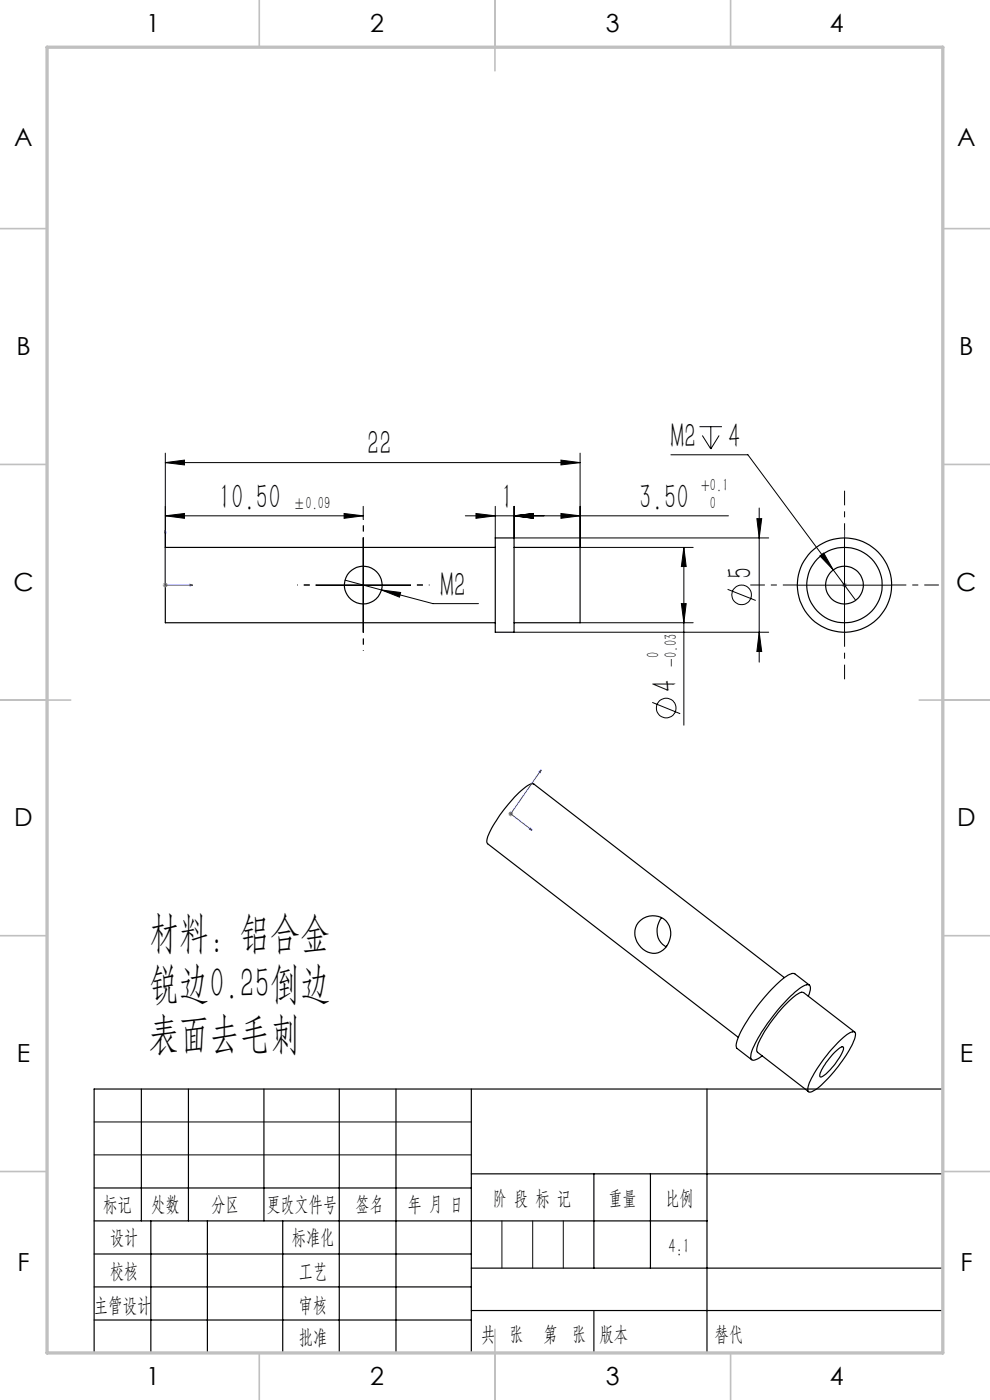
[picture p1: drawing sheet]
<svg xmlns="http://www.w3.org/2000/svg" width="210mm" height="297mm" viewBox="0 0 210 297" stroke-linecap="round" stroke-linejoin="round" font-family="sans-serif">
<g fill="none" stroke="#000" stroke-width=".25">
<path d="M105.1 114.1h3.9v20h-3.9zM105.1 116.1h-70v16h70M109 116.1h14v16h-14M135.9 195.3a3.9 3.9 0 0 1 5.1-.2 3.9 3.9 0 0 1 .7 5.1 3.5 3.5 0 0 1-3 2.1 3.5 3.5 0 0 1-3.2-1.9 3.8 3.8 0 0 1 .4-5.1zM140.3 194.7a4.1 4.1 0 0 0 1 6.2M166.4 207.4l-53.2-41.1a1.98 1.98 0 0 0-1.9 .8 28.8 28.8 0 0 0-7.9 10.7l-.1 .8 .1 .4 53.2 41.1M171.4 211.3a2.56 2.56 0 0 0 .3-2.3 2.33 2.33 0 0 0-2.2 .8 37.6 37.6 0 0 0-10.1 13.4l-.1 .7a.74 .74 0 0 0 .2 .9 .74 .74 0 0 0 .9 0l1.3-.8M171.7 209l-3.1-2.4a2.6 2.6 0 0 0-2.2 .8 37 37 0 0 0-10 13.4l-.3 1 .2 .6 3.2 2.4M181.3 218.9l-10.9-8.4a4.8 4.8 0 0 0-3.1 1.9 28.5 28.5 0 0 0-6.7 9.7l-.1 .8 .2 .3 10.8 8.4M30 231v28M40 231v28M56 231v28"/>
<path d="M72 231v56M84 231v56M100 231v56M150 231v56M177.1 223.2a2.2 2.2 0 0 1 1.8-1.1 3.8 3.8 0 0 1-1.2 2.8l-1.2 1.6a4.4 4.4 0 0 1-2.5 2 1.84 1.84 0 0 1 .5-1.9l.7-1.2zM177.7 221.2a6.6 6.6 0 0 1 3.3-2.3h.2a1.54 1.54 0 0 1-.1 2 29 29 0 0 1-8.3 10.4l-.6 .3a.61 .61 0 0 1-.8-.1 .61 .61 0 0 1 0-.8 23.7 23.7 0 0 1 5.4-8.5zM200 231h-180v56M20 252h80M20 259h130M32 259v28M44 259v28M60 259v28"/>
<path d="M100 249h100M126 249v20M138 249v20M20 266h80M20 273h80M100 269h100M100 278h100M20 280h80"/>
<circle cx="77.1" cy="124.1" r="4"/>
<circle cx="179.1" cy="124.1" r="8"/>
<circle cx="179.1" cy="124.1" r="4"/>
<circle cx="179.1" cy="124.1" r="10"/>
</g>
<g fill="none" stroke="#000" stroke-width=".21">
<path d="M35.1 98.1l4-.5v1zM35.1 96.1v20M35.1 98.1h87.9M119 97.6l4 .5-4 .5zM123 96.1v20h24M142.3 96.5h16.3l18.1 24.4M148.4 90.5h4.7M149 92.4l1.8 2.8M150.8 90.5v4.7M152.5 92.4l-1.7 2.8M35.1 109.4l4-.5v1.1zM35.1 109.4h41.9"/>
<path d="M73 108.9l4 .5-4 .6zM77 107.4v2.7M77 114.1v20M98.7 109.4h55.8M101 108.9l4.1 .5-4.1 .6zM105.1 107.4v6.7M109 109.4l4.1-.5v1.1zM109 107.4v6.7h54.1M119 108.9l4 .5-4 .6zM145.1 116.1l.5 4.1h-1.1zM145.1 116.1v37.7M160.5 110h1.1l-.6 4.1z"/>
<path d="M161 107.8v32.7M173.9 117.9l.8-.6 2 3.6zM179.1 114.1v20M67.1 124.1h20M73.2 123.1l7.7 2.1M80.9 125.2l4.1 .5-.3 1zM80.9 125.2l10.9 2.9h9.7M109 134.1h54.1M123 132.1h24M144.5 128.1h1.1l-.5 4zM154.3 125l6 2.4M161 134.1l.6 4.1h-1.1z"/>
<path d="M169.1 124.1h20M176.7 120.9l4.8 6.4M138.4 149l5.9 2.4M20 238h80M20 245h80"/>
<circle cx="157.3" cy="126.2" r="2.08"/>
<circle cx="141.3" cy="150.2" r="2.08"/>
</g>
<path d="M35.1 112.5l.1 .5h-.3zM35.1 112.5v11.6h5.8M179.1 112.5v.5v-.5M179.1 112.5v11.6M40.3 124l.6 .1-.6 .2zM179.1 124v.3zM179.1 124.1h.1M112.5 175.7l.4 .4-.6-.2zM114.4 163.7l.4-.4-.2 .6zM114.8 163.3l-6.5 9.3 4.6 3.5" fill="none" stroke="#00f" stroke-width=".21"/>
<path d="M34.5 124.1h1.1M34.7 123.8l.7 .7M35.1 123.6v1M35.4 123.8l-.7 .7M178.6 124.1h1M178.8 123.8l.7 .7M179.1 123.6v1M179.5 123.8l-.7 .7M107.8 172.6h1M108 172.3l.7 .7M108.3 172.2v1M108.7 172.3l-.7 .7" fill="none" stroke="#808080" stroke-width=".21"/>
<path d="M77.1 114.1v-4M67.1 124.1h-4M77.1 134.1v4M87.1 124.1h4" fill="none" stroke="#000" stroke-width=".21" stroke-dasharray="30.5 1.3 1.3 1.3" stroke-dashoffset="30.4" stroke-linecap="butt"/>
<path d="M179.2 114.1v-10M169.2 124.1h-10M179.2 134.1v10M189.2 124.1h10" fill="none" stroke="#000" stroke-width=".21" stroke-dasharray="30.5 1.3 1.3 1.3" stroke-dashoffset="27.4" stroke-linecap="butt"/>
<path d="M106.5 259v10M113 259v10M119.5 259v10" fill="none" stroke="#0a0605" stroke-width=".21"/>
<path d="M126 278v9" fill="none" stroke="#0a0605" stroke-width=".25"/>
<g fill="none" stroke="#c0c0c0" stroke-width=".35">
<path d="M55 0v10M105 0v15M155 0v10M0 48.5h10M200 48.5h10M0 98.5h10M200 98.5h10M0 148.5h15M195 148.5h15M0 198.5h10M200 198.5h10M0 248.5h10"/>
<path d="M200 248.5h10M55 287v10M105 282v15M155 287v10"/>
</g>
<path d="M10 10h190v277h-190z" fill="none" stroke="#c0c0c0" stroke-width=".7"/>
<g fill="#00f">
<path d="M112.5 175.7l.4 .4-.6-.2zM114.4 163.7l.4-.4-.2 .6zM40.3 124l.6 .1-.6 .2zM35.1 112.5l.1 .5h-.3z"/>
<path d="M179.1 124v.3zM179.1 112.5v.5z"/>
</g>
<g fill="#000">
<path d="M35.1 98.1l4-.5v1zM119 97.6l4 .5-4 .5zM109 109.4l4.1-.5v1.1zM119 108.9l4 .5-4 .6zM101 108.9l4.1 .5-4.1 .6zM109 109.4l4.1-.5v1.1zM80.9 125.2l3.8 1.5 .3-1zM173.9 117.9l2.8 3-2-3.6z"/>
<path d="M73 108.9l4 .5-4 .6zM35.1 109.4l4-.5v1.1z"/>
<path d="M160.5 110h1.1l-.6 4.1zM161 134.1l.6 4.1h-1.1zM145.1 116.1l.5 4.1h-1.1zM144.5 128.1h1.1l-.5 4z"/>
</g>
<g font-size="9.2">
<text x="31.6" y="201">材料：铝合金</text>
<text x="31.6" y="211.7">锐边0.25倒边</text>
<text x="31.6" y="222.3">表面去毛刺</text>
</g>
<g font-size="7.5">
<text x="142.3" y="95">M2</text>
<text x="154.4" y="95">4</text>
<text x="77.9" y="96.6">22</text>
<text x="46.4" y="107.9">10.50</text>
<text x="106.3" y="107.9">1</text>
<text x="135.6" y="107.9">3.50</text>
<text x="159.6" y="122.7" transform="rotate(-90 159.6 122.7)">5</text>
<text x="93.4" y="126.6">M2</text>
<text x="143.6" y="146.8" transform="rotate(-90 143.6 146.8)">4</text>
</g>
<g font-size="5.3">
<text x="31" y="6.8">1</text>
<text x="78.5" y="6.8">2</text>
<text x="128.5" y="6.8">3</text>
<text x="176" y="6.8">4</text>
<text x="3" y="31.1">A</text>
<text x="203" y="31.1">A</text>
<text x="3.5" y="75.3">B</text>
<text x="203.5" y="75.3">B</text>
<text x="2.8" y="125.3">C</text>
<text x="202.8" y="125.3">C</text>
<text x="3" y="175.3">D</text>
<text x="203" y="175.3">D</text>
<text x="3.6" y="225.3">E</text>
<text x="203.6" y="225.3">E</text>
<text x="3.7" y="269.6">F</text>
<text x="203.7" y="269.6">F</text>
<text x="31" y="293.8">1</text>
<text x="78.5" y="293.8">2</text>
<text x="128.5" y="293.8">3</text>
<text x="176" y="293.8">4</text>
</g>
<g font-size="4.4">
<text x="21.9" y="256.9">标记</text>
<text x="32.1" y="256.9">处数</text>
<text x="44.9" y="256.9">分区</text>
<text x="56.5" y="256.9">更改文件号</text>
<text x="75.4" y="256.9">签名</text>
<text x="86.5" y="256.9">年 月 日</text>
<text x="104.5" y="255.6">阶 段 标 记</text>
<text x="129" y="255.6">重量</text>
<text x="141.1" y="255.6">比例</text>
<text x="23.3" y="263.9">设计</text>
<text x="61.9" y="263.9">标准化</text>
<text x="141.8" y="265.7">4:1</text>
<text x="23.3" y="271.1">校核</text>
<text x="63.4" y="271">工艺</text>
<text x="19.9" y="278.3">主管设计</text>
<text x="63.4" y="278.3">审核</text>
<text x="63.4" y="285.2">批准</text>
<text x="102.1" y="284.4">共 张</text>
<text x="115.3" y="284.4">第 张</text>
<text x="127.2" y="284.4">版本</text>
</g>
<text font-size="4.4" fill="#0a0605" x="151.6" y="284.4">替代</text>
<g font-size="3.8">
<text x="62.2" y="107.9">±0.09</text>
<text x="148.8" y="104.2">+0.1</text>
<text x="150.6" y="107.9">0</text>
<text x="139.8" y="139.7" transform="rotate(-90 139.8 139.7)">0</text>
<text x="143.6" y="141.5" transform="rotate(-90 143.6 141.5)">-0.03</text>
</g>
</svg>
